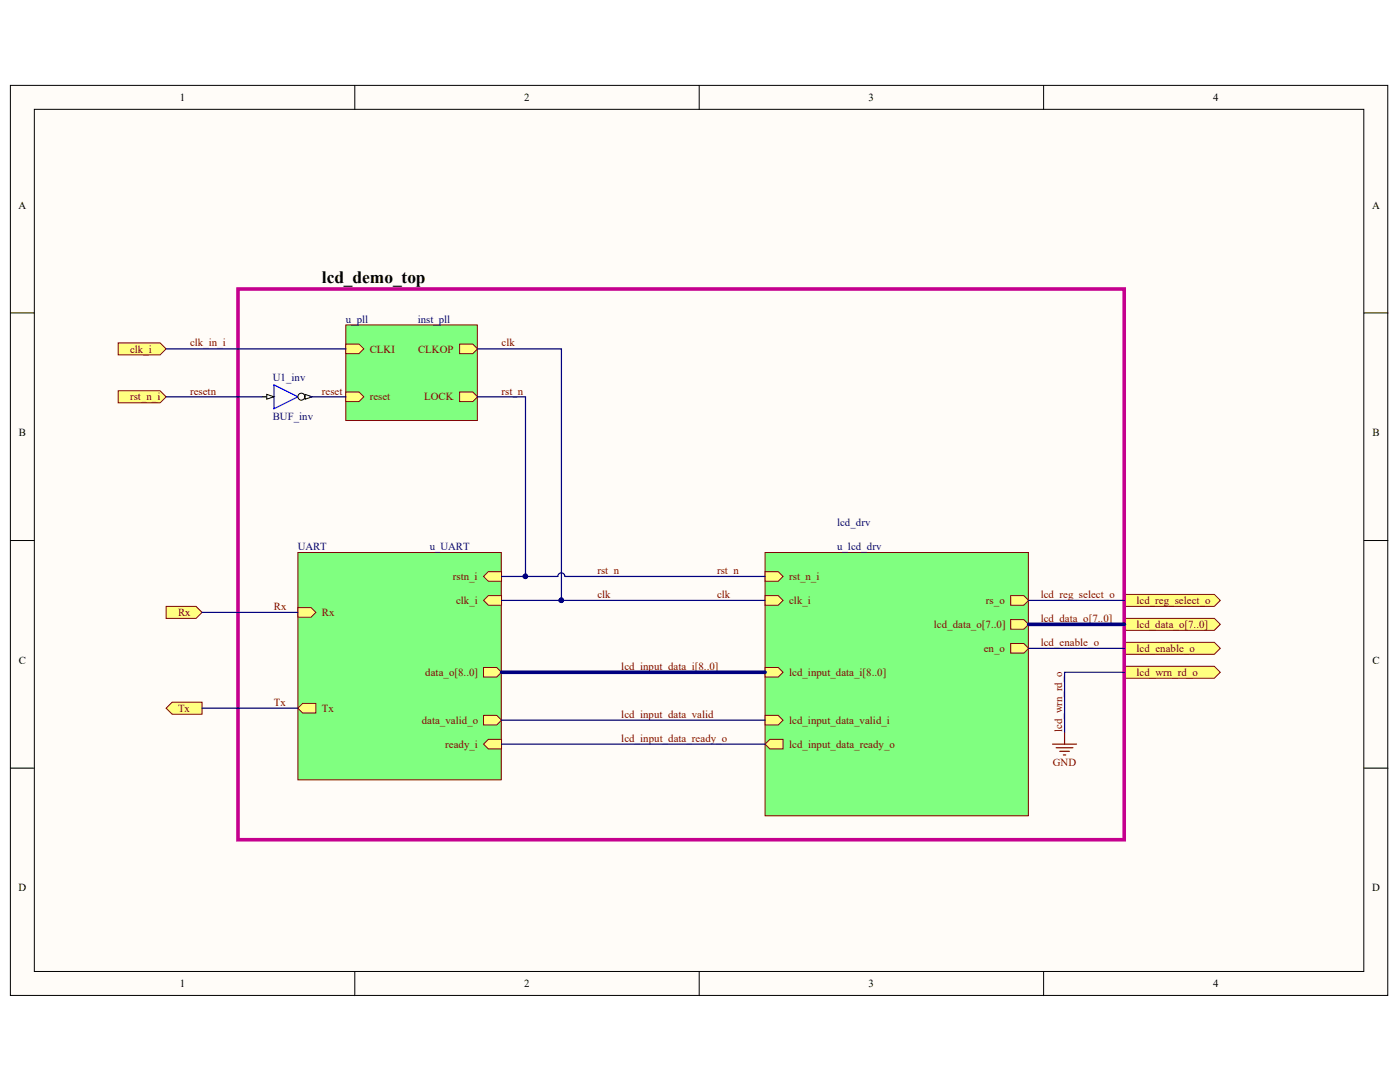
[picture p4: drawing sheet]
<svg xmlns="http://www.w3.org/2000/svg" width="279mm" height="216mm" viewBox="0 0 279 216" stroke-linecap="round" stroke-linejoin="round" font-family="sans-serif">
<g fill="#fffcf8" stroke="#000" stroke-width=".2">
<path d="M2.1 17h274.9v181.6h-274.9z"/>
<path d="M6.9 21.8h265.3v172h-265.3z"/>
</g>
<path d="M70.8 17v4.8M139.5 17v4.8M208.3 17v4.8M2.1 62.4h4.8M272.2 62.4h4.8M2.1 107.9h4.8M272.2 107.9h4.8M2.1 153.3h4.8M272.2 153.3h4.8M70.8 193.9v4.8M139.5 193.9v4.8M208.3 193.9v4.8" fill="none" stroke="#000" stroke-width=".2"/>
<path d="M152.7 110.2h52.5v52.6h-52.5z" fill="#80ff80" stroke="#800000" stroke-width=".2"/>
<path d="M201.7 118.8h2.6l1 1-1 1h-2.6z" fill-rule="evenodd" fill="#ffff80"/>
<path d="M201.7 118.8h2.6l1 1-1 1h-2.6z" fill="none" stroke="#800000" stroke-width=".2"/>
<path d="M201.7 123.6h2.6l1 1-1 .9h-2.6z" fill-rule="evenodd" fill="#ffff80"/>
<path d="M201.7 123.6h2.6l1 1-1 .9h-2.6z" fill="none" stroke="#800000" stroke-width=".2"/>
<path d="M201.7 128.4h2.6l1 1-1 .9h-2.6z" fill-rule="evenodd" fill="#ffff80"/>
<path d="M201.7 128.4h2.6l1 1-1 .9h-2.6z" fill="none" stroke="#800000" stroke-width=".2"/>
<path d="M152.7 118.8h2.6l1 1-1 1h-2.6z" fill-rule="evenodd" fill="#ffff80"/>
<path d="M152.7 118.8h2.6l1 1-1 1h-2.6z" fill="none" stroke="#800000" stroke-width=".2"/>
<path d="M152.7 133.2h2.6l1 .9-1 1h-2.6z" fill-rule="evenodd" fill="#ffff80"/>
<path d="M152.7 133.2h2.6l1 .9-1 1h-2.6z" fill="none" stroke="#800000" stroke-width=".2"/>
<path d="M152.7 142.7h2.6l1 1-1 1h-2.6z" fill-rule="evenodd" fill="#ffff80"/>
<path d="M152.7 142.7h2.6l1 1-1 1h-2.6z" fill="none" stroke="#800000" stroke-width=".2"/>
<path d="M152.7 148.5l.9-1h2.7v1.9h-2.7z" fill-rule="evenodd" fill="#ffff80"/>
<path d="M152.7 148.5l.9-1h2.7v1.9h-2.7z" fill="none" stroke="#800000" stroke-width=".2"/>
<path d="M152.7 114.1h2.6l1 .9-1 1h-2.6z" fill-rule="evenodd" fill="#ffff80"/>
<path d="M152.7 114.1h2.6l1 .9-1 1h-2.6z" fill="none" stroke="#800000" stroke-width=".2"/>
<path d="M59.4 110.2h40.6v45.4h-40.6z" fill="#80ff80" stroke="#800000" stroke-width=".2"/>
<path d="M96.5 133.2h2.6l1 .9-1 1h-2.6z" fill-rule="evenodd" fill="#ffff80"/>
<path d="M96.5 133.2h2.6l1 .9-1 1h-2.6z" fill="none" stroke="#800000" stroke-width=".2"/>
<path d="M96.5 142.7h2.6l1 1-1 1h-2.6z" fill-rule="evenodd" fill="#ffff80"/>
<path d="M96.5 142.7h2.6l1 1-1 1h-2.6z" fill="none" stroke="#800000" stroke-width=".2"/>
<path d="M96.5 148.5l1-1h2.6v1.9h-2.6z" fill-rule="evenodd" fill="#ffff80"/>
<path d="M96.5 148.5l1-1h2.6v1.9h-2.6z" fill="none" stroke="#800000" stroke-width=".2"/>
<path d="M96.5 119.8l1-1h2.6v2h-2.6z" fill-rule="evenodd" fill="#ffff80"/>
<path d="M96.5 119.8l1-1h2.6v2h-2.6z" fill="none" stroke="#800000" stroke-width=".2"/>
<path d="M96.5 115l1-.9h2.6v1.9h-2.6z" fill-rule="evenodd" fill="#ffff80"/>
<path d="M96.5 115l1-.9h2.6v1.9h-2.6z" fill="none" stroke="#800000" stroke-width=".2"/>
<path d="M59.4 121.2h2.7l.9 1-.9 1h-2.7z" fill-rule="evenodd" fill="#ffff80"/>
<path d="M59.4 121.2h2.7l.9 1-.9 1h-2.7z" fill="none" stroke="#800000" stroke-width=".2"/>
<path d="M59.4 141.3l1-.9h2.6v1.9h-2.6z" fill-rule="evenodd" fill="#ffff80"/>
<path d="M59.4 141.3l1-.9h2.6v1.9h-2.6z" fill="none" stroke="#800000" stroke-width=".2"/>
<path d="M69 64.8h26.3v19.1h-26.3z" fill="#80ff80" stroke="#800000" stroke-width=".2"/>
<path d="M69 68.7h2.6l1 .9-1 1h-2.6z" fill-rule="evenodd" fill="#ffff80"/>
<path d="M69 68.7h2.6l1 .9-1 1h-2.6z" fill="none" stroke="#800000" stroke-width=".2"/>
<path d="M91.7 68.7h2.7l.9 .9-.9 1h-2.7z" fill-rule="evenodd" fill="#ffff80"/>
<path d="M91.7 68.7h2.7l.9 .9-.9 1h-2.7z" fill="none" stroke="#800000" stroke-width=".2"/>
<path d="M91.7 78.2h2.7l.9 1-.9 .9h-2.7z" fill-rule="evenodd" fill="#ffff80"/>
<path d="M91.7 78.2h2.7l.9 1-.9 .9h-2.7z" fill="none" stroke="#800000" stroke-width=".2"/>
<path d="M69 78.2h2.6l1 1-1 .9h-2.6z" fill-rule="evenodd" fill="#ffff80"/>
<path d="M69 78.2h2.6l1 1-1 .9h-2.6z" fill="none" stroke="#800000" stroke-width=".2"/>
<g fill="#ffff80" stroke="#800000" stroke-width=".2">
<path d="M23.6 68.4h8.4l1.2 1.2-1.2 1.2h-8.4z" fill-rule="evenodd"/>
<path d="M23.6 78h8.4l1.2 1.2-1.2 1.2h-8.4z" fill-rule="evenodd"/>
<path d="M224.4 118.6h17.9l1.2 1.2-1.2 1.2h-17.9z" fill-rule="evenodd"/>
<path d="M224.4 123.4h17.9l1.2 1.2-1.2 1.2h-17.9z" fill-rule="evenodd"/>
<path d="M224.4 128.2h17.9l1.2 1.2-1.2 1.2h-17.9z" fill-rule="evenodd"/>
<path d="M224.4 133h17.9l1.2 1.1-1.2 1.2h-17.9z" fill-rule="evenodd"/>
</g>
<path d="M210.1 148.5h4.7M210.8 149.2h3.3M211.5 149.9h1.9M212.2 150.6h.5M212.5 146.1v2.4" fill="none" stroke="#800000" stroke-width=".24"/>
<path d="M47.5 57.7h176.9v109.9h-176.9z" fill="none" stroke="#c5008e" stroke-width=".72"/>
<path d="M54.7 76.8l4.7 2.4-4.7 2.4z" fill="none" stroke="#00f" stroke-width=".24"/>
<path d="M52.3 79.2h2.4" fill="none" stroke="#000" stroke-width=".24"/>
<path d="M53.2 78.7l1.5 .5-1.5 .5z" fill="#fffcf8"/>
<path d="M53.2 78.7l1.5 .5-1.5 .5z" fill="none" stroke="#000" stroke-width=".2"/>
<path d="M59.4 79.2h2.4" fill="none" stroke="#000" stroke-width=".24"/>
<circle cx="60.1" cy="79.2" r=".69" fill="#fffcf8" stroke="#000" stroke-width=".2"/>
<path d="M60.9 78.7l1.4 .5-1.4 .5z" fill="#fffcf8"/>
<path d="M60.9 78.7l1.4 .5-1.4 .5z" fill="none" stroke="#000" stroke-width=".2"/>
<g fill="none" stroke="#000080" stroke-width=".24">
<path d="M33.2 69.6h35.8M33.2 79.2h19.1M61.8 79.2h7.2M95.3 69.6h16.7v50.2M95.3 79.2h9.6v35.8M100.1 119.8h52.6M112.7 115a.69 .69 0 0 0-.7-.7 .69 .69 0 0 0-.7 .7h-11.2M112.8 115h39.9M205.3 119.8h19.1M205.3 129.4h19.1M224.4 134.1h-11.9v12M100.1 143.7h52.6"/>
<path d="M100.1 148.5h52.6"/>
</g>
<g fill="#000080" stroke="#000080" stroke-width=".2">
<circle cx="112" cy="119.8" r=".45"/>
<circle cx="104.8" cy="115" r=".45"/>
</g>
<path d="M100.1 134.1h52.6M205.3 124.6h19.1" fill="none" stroke="#000080" stroke-width=".72"/>
<g fill="#ffff80" stroke="#800000" stroke-width=".2">
<path d="M33.2 121h5.9l1.2 1.2-1.2 1.2h-5.9z" fill-rule="evenodd"/>
<path d="M33.2 141.3l1.1-1.2h6v2.4h-6z" fill-rule="evenodd"/>
</g>
<path d="M40.3 122.2h19.1M40.3 141.3h19.1" fill="none" stroke="#000080" stroke-width=".24"/>
<text font-size="3.5" x="64.2" y="56.4">lcd_demo_top</text>
<g font-size="2.2">
<text x="35.9" y="20.2">1</text>
<text x="104.6" y="20.2">2</text>
<text x="173.3" y="20.2">3</text>
<text x="242.1" y="20.2">4</text>
<text x="3.7" y="41.6">A</text>
<text x="273.8" y="41.6">A</text>
<text x="3.8" y="87.1">B</text>
<text x="273.9" y="87.1">B</text>
<text x="3.8" y="132.5">C</text>
<text x="273.9" y="132.5">C</text>
<text x="3.7" y="177.9">D</text>
<text x="273.8" y="177.9">D</text>
<text x="35.9" y="197">1</text>
<text x="104.6" y="197">2</text>
<text x="173.3" y="197">3</text>
<text x="242.1" y="197">4</text>
</g>
<g font-size="2.2" fill="#000080">
<text x="69" y="64.4">u_pll</text>
<text x="83.4" y="64.4">inst_pll</text>
<text x="54.4" y="76.1">U1_inv</text>
<text x="54.4" y="83.7">BUF_inv</text>
<text x="167" y="105">lcd_drv</text>
<text x="59.5" y="109.8">UART</text>
<text x="85.8" y="109.8">u_UART</text>
<text x="167" y="109.8">u_lcd_drv</text>
</g>
<g font-size="2.2" fill="#800000">
<text x="26" y="70.4">clk_i</text>
<text x="37.9" y="69.1">clk_in_i</text>
<text x="73.8" y="70.4">CLKI</text>
<text x="83.4" y="70.4">CLKOP</text>
<text x="100.1" y="69.1">clk</text>
<text x="26" y="79.9">rst_n_i</text>
<text x="37.9" y="78.7">resetn</text>
<text x="64.2" y="78.7">reset</text>
<text x="73.8" y="79.9">reset</text>
<text x="84.7" y="79.9">LOCK</text>
<text x="100.1" y="78.7">rst_n</text>
<text x="90.4" y="115.8">rstn_i</text>
<text x="119.2" y="119.4">clk</text>
<text x="119.2" y="114.5">rst_n</text>
<text x="143.1" y="119.4">clk</text>
<text x="143.1" y="114.5">rst_n</text>
<text x="157.5" y="115.8">rst_n_i</text>
<text x="207.7" y="119.4">lcd_reg_select_o</text>
<text x="35.5" y="122.9">Rx</text>
<text x="54.7" y="121.7">Rx</text>
<text x="64.2" y="122.9">Rx</text>
<text x="91" y="120.5">clk_i</text>
<text x="157.5" y="120.5">clk_i</text>
<text x="186.4" y="125.3">lcd_data_o[7..0]</text>
<text x="196.8" y="120.5">rs_o</text>
<text x="207.7" y="124.1">lcd_data_o[7..0]</text>
<text x="226.8" y="120.5">lcd_reg_select_o</text>
<text x="226.8" y="125.3">lcd_data_o[7..0]</text>
<text x="196.3" y="130.1">en_o</text>
<text x="207.7" y="128.9">lcd_enable_o</text>
<text x="226.8" y="130.1">lcd_enable_o</text>
<text x="84.9" y="134.9">data_o[8..0]</text>
<text x="124" y="133.7">lcd_input_data_i[8..0]</text>
<text x="157.5" y="134.9">lcd_input_data_i[8..0]</text>
<text x="226.8" y="134.9">lcd_wrn_rd_o</text>
<text x="35.5" y="142.1">Tx</text>
<text x="54.7" y="140.8">Tx</text>
<text x="64.2" y="142.1">Tx</text>
<text x="124" y="143.2">lcd_input_data_valid</text>
<text x="84.2" y="144.4">data_valid_o</text>
<text x="88.9" y="149.2">ready_i</text>
<text x="124" y="148">lcd_input_data_ready_o</text>
<text x="157.5" y="144.4">lcd_input_data_valid_i</text>
<text x="157.5" y="149.2">lcd_input_data_ready_o</text>
<text x="212" y="146.1" transform="rotate(-90 212 146.1)">lcd_wrn_rd_o</text>
<text x="210.1" y="152.8">GND</text>
</g>
</svg>
